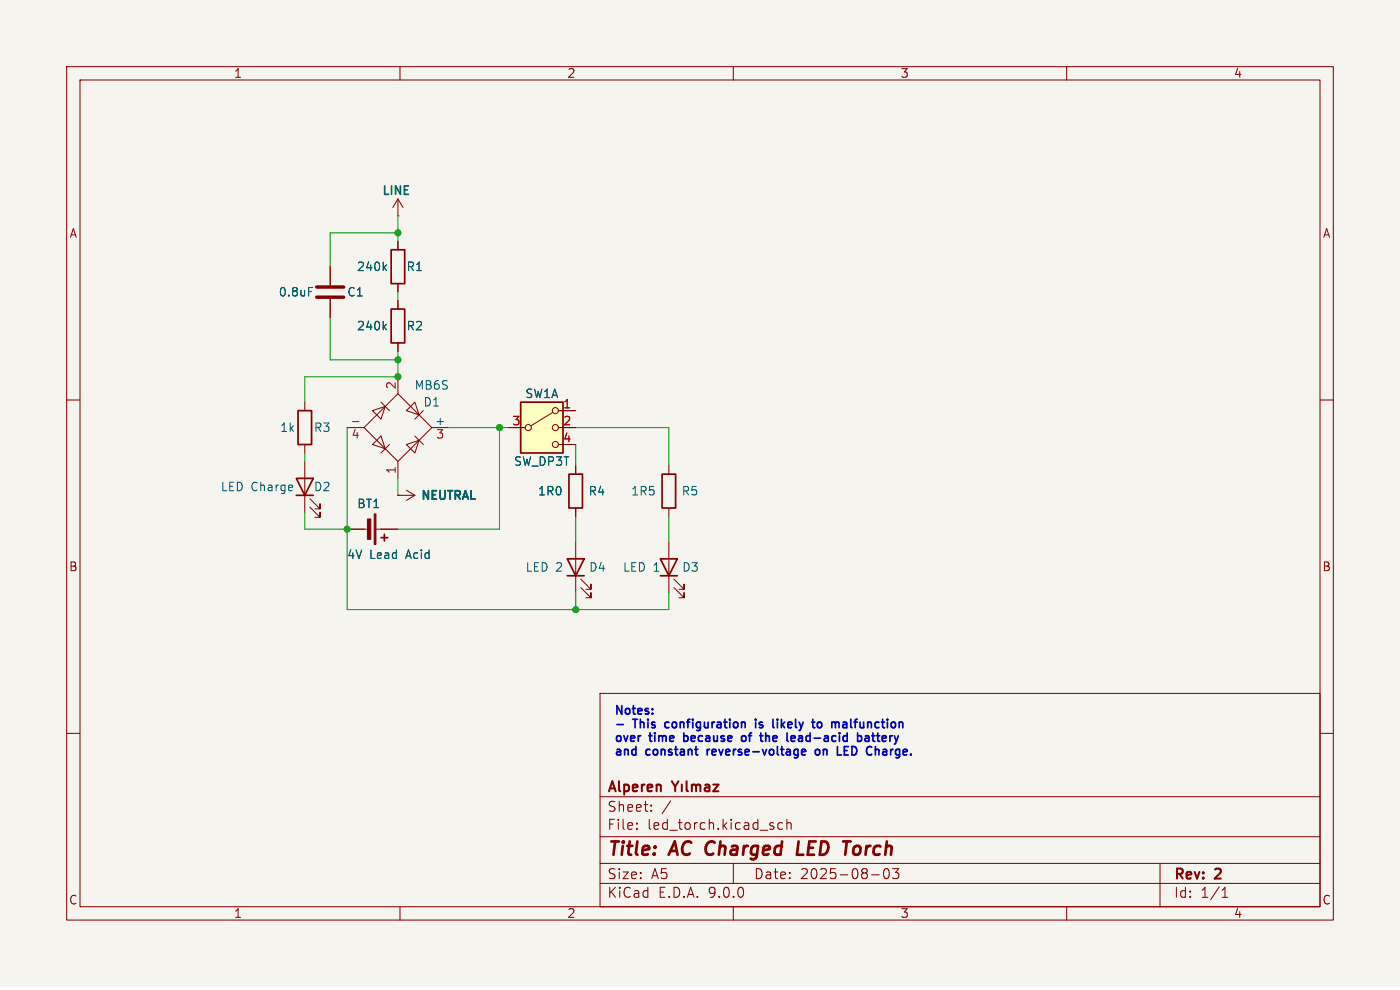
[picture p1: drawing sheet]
<svg xmlns="http://www.w3.org/2000/svg" width="297mm" height="210mm" viewBox="0 0 297 210" stroke-linecap="round" stroke-linejoin="round" font-family="sans-serif">
<path d="M0 0h297v209.3h-297z" fill="#f5f4ef" stroke="#f5f4ef" stroke-width=".21"/>
<g fill="none" stroke="#840000" stroke-width=".22">
<path d="M14.1 14.1h268.8v181.1h-268.8zM17 17h263v175.3h-263zM84.9 14.1v2.9M155.6 14.1v2.9M226.3 14.1v2.9M84.4 45.8h.1M84.4 42.2v3.6M84.4 51.2v1.8M84.4 42.2l-1.1 1.8M84.4 42.2l1.1 1.8M84.4 60.2v1.8M84.4 79.9v3.6"/>
<path d="M14.1 84.9h2.9M64.7 85.3v1.8M64.7 94.3v1.8M64.7 97.9v10.8M73.6 90.7h3.6M79 87.1l2.7-.9-.9 2.7zM79 94.3l1.8-1.8 .9 2.7zM80.8 85.3l1.8 1.8M82.6 94.3l-1.8 1.8M84.4 83.5l7.2 7.2-7.2 7.2-7.2-7.2zM84.4 97.9v3.6M86.2 87.1l1.8-1.8 .9 2.7z"/>
<path d="M86.2 94.3l2.7-.9-.9 2.7zM88 92.5l1.8 1.8M89.8 87.1l-1.8 1.8M91.6 90.7h3.6M280 84.9h2.9M65.7 107.6l2.2 2.1v-1v1h-1.1M65.7 105.8l2.2 2.1v-1v1h-1.1M73.6 112.3h4.7M79.7 112.3h4.7M84.4 105.1h.1M84.4 105.1h3.6M86.2 104l1.8 1.1"/>
<path d="M88 105.1l-1.8 1M122.1 115v10.7M141.9 115v10.7M123.2 124.6l2.2 2.2v-1.1v1.1h-1.1M123.2 122.9l2.2 2.1v-1.1v1.1h-1.1M143 124.6l2.1 2.2v-1.1v1.1h-1.1M143 122.9l2.1 2.1v-1.1v1.1h-1.1M14.1 155.6h2.9M127.3 147.1h152.7v45.2h-152.7zM280 155.6h2.9M127.3 177.5h152.7M127.3 169h152.7"/>
<path d="M135.1 175.7v.2M135.1 174.6v.2M138.1 171.9v.2M138.1 170.8v.2M142.3 169.9l-1.8 2.7M166 174.6l-.6-.1-.4 .4v.6l.2 .3h.8M166.9 174.7a.53 .53 0 0 1 .9 .1v1.1M166.9 173.8v2.1M84.9 192.3v2.9M127.3 187.4h152.7M127.3 183.2h152.7M155.6 192.3v2.9"/>
<path d="M155.6 183.2v4.2M184.9 185.6h1.6M187.6 184.5l.5-.2a1.33 1.33 0 0 1 0 2.1h-.2a1.29 1.29 0 0 1-.3-1.9zM189.4 184.3h1.3l-.7 .8a.58 .58 0 0 1 .7 .4v.5l-.2 .3-.8 .1-.3-.2M226.3 192.3v2.9M246.1 183.2v9.1M259.3 190.3h1.2M259.3 188.8l.6-.6v2.1"/>
</g>
<path d="M169.4 178.5l-.3 2.8h1.3M181.7 179.4l-.6 .6-.1 .8 .2 .4 .7 .1" fill="none" stroke="#840000" stroke-width=".57"/>
<path d="M142.5 165.7l.7 1.1M143.2 166.8v1M143.9 165.7l-.7 1.1M144.6 166.4v1.4M145.7 165.7v1.8l.3 .3M146.8 166.4v1.4M146.8 166.6a.53 .53 0 0 1 .9 .1M147.7 166.7l.3-.3 .5 .1 .1 1.3M147.7 166.7v1.1M149.6 166.5h.8l.1 1.3M150.5 166.9l-.7 .1a.42 .42 0 0 0-.3 .4 .42 .42 0 0 0 .3 .4l.7-.1M151.3 166.4h1.1l-1.1 1.4h1.1" fill="none" stroke="#840000" stroke-width=".42"/>
<path d="M83 53h2.9v7.2h-2.9zM63.2 87.1h2.9v7.2h-2.9zM62.9 101.5h3.6l-1.8 3.6zM62.9 105.1h3.6M80.8 114.1h1.5M81.5 113.3v1.5M120.3 118.5h3.6l-1.8 3.6zM140.1 118.5h3.6l-1.8 3.6zM120.3 122.1h3.6M140.1 122.1h3.6" fill="none" stroke="#840000" stroke-width=".36"/>
<path d="M81.5 56.7l.5 .7M82 56.2l-.7 .7M74.8 89.4h1.3" fill="none" stroke="#006464" stroke-width=".22"/>
<g fill="#840000" stroke="#840000" stroke-width=".22">
<path d="M79.4 109h.3v6.5h-.3z"/>
<path d="M78 110.1h.7v4.3h-.7z"/>
</g>
<path d="M110.5 85.3h8.9v10.8h-8.9z" fill="#ffffc2"/>
<path d="M83 65.6h2.9v7.1h-2.9zM110.5 85.3h8.9v10.8h-8.9zM120.7 100.6h2.9v7.2h-2.9zM140.5 100.6h2.8v7.2h-2.8z" fill="none" stroke="#840000" stroke-width=".36"/>
<g fill="none" stroke="#840000" stroke-width=".22">
<path d="M70 56.6v3.9M84.4 51.2v1.8M70 63.4v4M84.4 60.2v1.8M84.4 63.8v1.8M84.4 72.7v1.8M107.8 90.7h3.6M117.3 87.5l-4.7 2.8M118.5 90.7h3.6M118.5 87.1h3.6M118.5 94.3h3.6M122.1 98.8v1.8"/>
<path d="M141.9 98.8v1.8M73.6 112.3h3.6M80.8 112.3h3.6M84.4 105.1h.1M122.1 107.8v1.8M141.9 107.8v1.8"/>
<circle cx="112.1" cy="90.7" r=".65"/>
<circle cx="117.8" cy="90.7" r=".65"/>
<circle cx="117.8" cy="87.1" r=".65"/>
<circle cx="117.8" cy="94.3" r=".65"/>
</g>
<path d="M67.2 60.9h5.7M67.2 63h5.7" fill="none" stroke="#840000" stroke-width=".72"/>
<path d="M81.5 56.7l.5 .7M82 56.2l-.7 .7M65.5 61h.8M81.5 69.3l.5 .7M82 68.8l-.7 .7" fill="none" stroke="#006464" stroke-width=".22"/>
<g fill="none" stroke="#009600" stroke-width=".22">
<path d="M84.4 45.8v5.4M84.4 49.4h-14.4v7.2M70 67.4v8.9h14.4M84.4 62v1.8M84.4 74.5v5.4h-19.7v5.4M64.7 96.1v1.8M73.6 90.7v38.6h68.3v-3.6M95.2 90.7h12.6M106 90.7v21.6h-21.6M122.1 90.7h19.8v8.1M122.1 94.3v4.5M64.7 108.7v3.6h8.9"/>
<path d="M84.4 101.5v3.6M122.1 109.6v5.4M141.9 109.6v5.4M122.1 125.7v3.6"/>
</g>
<g fill="none" stroke="#0000c2" stroke-width=".36">
<path d="M130.9 153.7h1.3M131.9 149.7v1.8l-1-1.8v1.8M134.4 149.7v1.5M134.7 152.6v1.8M134.9 158.4v1.8M135.8 152.6v1.8M137.9 155.5v1.5M141.1 153.3v.9M143.4 158.4v1.5M145.1 155.5v1.8M145.1 157.2l.1 .1M146.4 152.6l-.5 .2"/>
<path d="M147 152.6v.1M147.6 158.4v1.5M150 159v1.2M150.1 159.1l-.1 .2M153.8 152.6v1.5M154.8 152.6v.1M157.3 156.4v.5l.2 .3 .4 .1 .3-.2M159.4 155.5l-.4 .2M160.3 152.6v.1M160.3 153.2v1.2M161.1 154.3l.1 .1M161.2 153.3v.4"/>
<path d="M161.4 155.5v1.5M162.4 155.5v1.8M164 152.6v1.5M164.9 152.6v.1M164.9 153.2v1.2M164.9 158.4v1.5M165.8 152.6v1.8M165.9 158.4v1.5M167 155.5v1.5M168.6 157.2l-.5 .1M168.8 152.6v1.5M170.1 159.9l.2 .3 .5-.1"/>
<path d="M170.1 159v.2M170.8 159l.1 .4-.8 .2M171.8 155.5v1.8M172.4 152.6v1.5M173 159.1v.9l.3 .2 .5-.2M173.6 153.3l.4-.1 .3 .3v.5l-.3 .4-.4-.1-.2-.3v-.5zM177.7 158.4v1.8h.8M178.9 153.3h.6M179.1 158.4v1.8h.9M179.1 159.2h.6M179.5 153.7h-.5a.35 .35 0 0 0-.2 .3 .35 .35 0 0 0 .2 .4h.5M179.7 155.5v1.8"/>
<path d="M180.5 152.6v1.5M180.7 158.4v1.8M181.4 158.4l.2 .2M181.9 152.6l-.5 .2M181.9 155.5v1.8M182.7 156.2v.9l-.2 .2-.6-.1M184.2 156.2l.1 1.1M184.3 156.5l-.6 .1a.35 .35 0 0 0-.2 .3 .35 .35 0 0 0 .2 .4l.6-.1M184.9 158.5l-.1-.1a.65 .65 0 0 0-.8 .2M185.2 155.5v1.5M185.7 158.4v1.8M186.2 155.5v1.5"/>
<path d="M187.2 152.6v1.5M188.3 152.6v.1"/>
</g>
<g fill="#009600" stroke="#009600" stroke-width=".22">
<circle cx="122.1" cy="129.3" r=".65"/>
<circle cx="84.4" cy="76.3" r=".65"/>
<circle cx="84.4" cy="79.9" r=".65"/>
<circle cx="73.6" cy="112.3" r=".65"/>
<circle cx="84.4" cy="49.4" r=".65"/>
<circle cx="106" cy="90.7" r=".65"/>
</g>
<g font-size="3.9" fill="#840000">
<text x="128.7" y="182.3">Title:</text>
<text x="142.4" y="182.3">AC Charged</text>
<text x="171.4" y="182.3">LED</text>
<text x="182.4" y="182.3">Torch</text>
</g>
<g font-size="3" fill="#840000">
<text x="128.7" y="172.5">Sheet:</text>
<text x="128.7" y="168.6">Alperen</text>
<text x="128.7" y="176.3">File:</text>
<text x="137.3" y="176.3">led_torch.kicad_sch</text>
<text x="128.7" y="190.8">KiCad</text>
<text x="128.7" y="186.8">Size:</text>
<text x="138.1" y="186.8">A5</text>
<text x="139.6" y="190.8">E.D.A.</text>
<text x="150.4" y="190.8">9.0.0</text>
<text x="159.8" y="186.8">Date:</text>
<text x="169.7" y="186.8">2025-08-03</text>
<text x="248.9" y="187.1">Rev:</text>
<text x="248.9" y="190.8">Id:</text>
<text x="254.7" y="190.8">1/1</text>
<text x="257.9" y="187.1">2</text>
</g>
<g font-size="2.6" fill="#840000">
<text x="49.5" y="16.8">1</text>
<text x="120.2" y="16.8">2</text>
<text x="190.9" y="16.8">3</text>
<text x="261.6" y="16.8">4</text>
<text x="14.6" y="50.7">A</text>
<text x="280.5" y="50.7">A</text>
<text x="14.5" y="121.5">B</text>
<text x="280.4" y="121.5">B</text>
<text x="14.5" y="192.2">C</text>
<text x="49.5" y="195">1</text>
<text x="120.2" y="195">2</text>
<text x="190.9" y="195">3</text>
<text x="261.6" y="195">4</text>
<text x="280.4" y="192.2">C</text>
</g>
<g font-size="2.5" fill="#006464">
<text x="80.8" y="41.8">LINE</text>
<text x="75.6" y="57.8">240k</text>
<text x="86.1" y="57.8">R1</text>
<text x="59" y="63.2">0.8uF</text>
<text x="73.5" y="63.2">C1</text>
<text x="75.6" y="70.4">240k</text>
<text x="86.1" y="70.4">R2</text>
<text x="87.8" y="82.9">MB6S</text>
<text x="89.7" y="86.5">D1</text>
<text x="111.3" y="84.7">SW1A</text>
<text x="59.3" y="91.9">1k</text>
<text x="66.5" y="91.9">R3</text>
<text x="108.9" y="99.1">SW_DP3T</text>
<text x="46.7" y="104.5">LED Charge</text>
<text x="66.5" y="104.5">D2</text>
<text x="89.1" y="106.5">NEUTRAL</text>
<text x="114" y="105.4">1R0</text>
<text x="124.7" y="105.4">R4</text>
<text x="133.7" y="105.4">1R5</text>
<text x="144.5" y="105.4">R5</text>
<text x="75.6" y="108.1">BT1</text>
<text x="73.5" y="118.9">4V</text>
<text x="78.4" y="118.9">Lead</text>
<text x="86.3" y="118.9">Acid</text>
<text x="111.4" y="121.6">LED 2</text>
<text x="124.8" y="121.6">D4</text>
<text x="132" y="121.6">LED 1</text>
<text x="144.6" y="121.6">D3</text>
</g>
<g font-size="2.5" fill="#a90000">
<text x="84.1" y="82.7" transform="rotate(-90 84.1 82.7)">2</text>
<text x="119.3" y="86.8">1</text>
<text x="74.4" y="93.5">4</text>
<text x="92.1" y="90.3">+</text>
<text x="92.4" y="93.5">3</text>
<text x="108.6" y="90.3">3</text>
<text x="119.3" y="90.3">2</text>
<text x="119.3" y="93.9">4</text>
<text x="84.1" y="100.7" transform="rotate(-90 84.1 100.7)">1</text>
</g>
<g font-size="2.5" fill="#0000c2">
<text x="130.2" y="152.5">Notes:</text>
<text x="134.5" y="155.4">This</text>
<text x="141.9" y="155.4">configuration</text>
<text x="161.8" y="155.4">is</text>
<text x="166.2" y="155.4">likely</text>
<text x="175.4" y="155.4">to</text>
<text x="180.1" y="155.4">malfunction</text>
<text x="130.2" y="158.3">over</text>
<text x="130.2" y="161.2">and</text>
<text x="137.2" y="161.2">constant</text>
<text x="137.9" y="158.3">time</text>
<text x="145.9" y="158.3">because</text>
<text x="150.8" y="161.2">reverse-voltage</text>
<text x="158.9" y="158.3">of</text>
<text x="163.6" y="158.3">the</text>
<text x="169.9" y="158.3">lead-acid</text>
<text x="174.5" y="161.2">on</text>
<text x="179.9" y="161.2">LED</text>
<text x="185.6" y="158.3">battery</text>
<text x="186.8" y="161.2">Charge.</text>
</g>
</svg>
